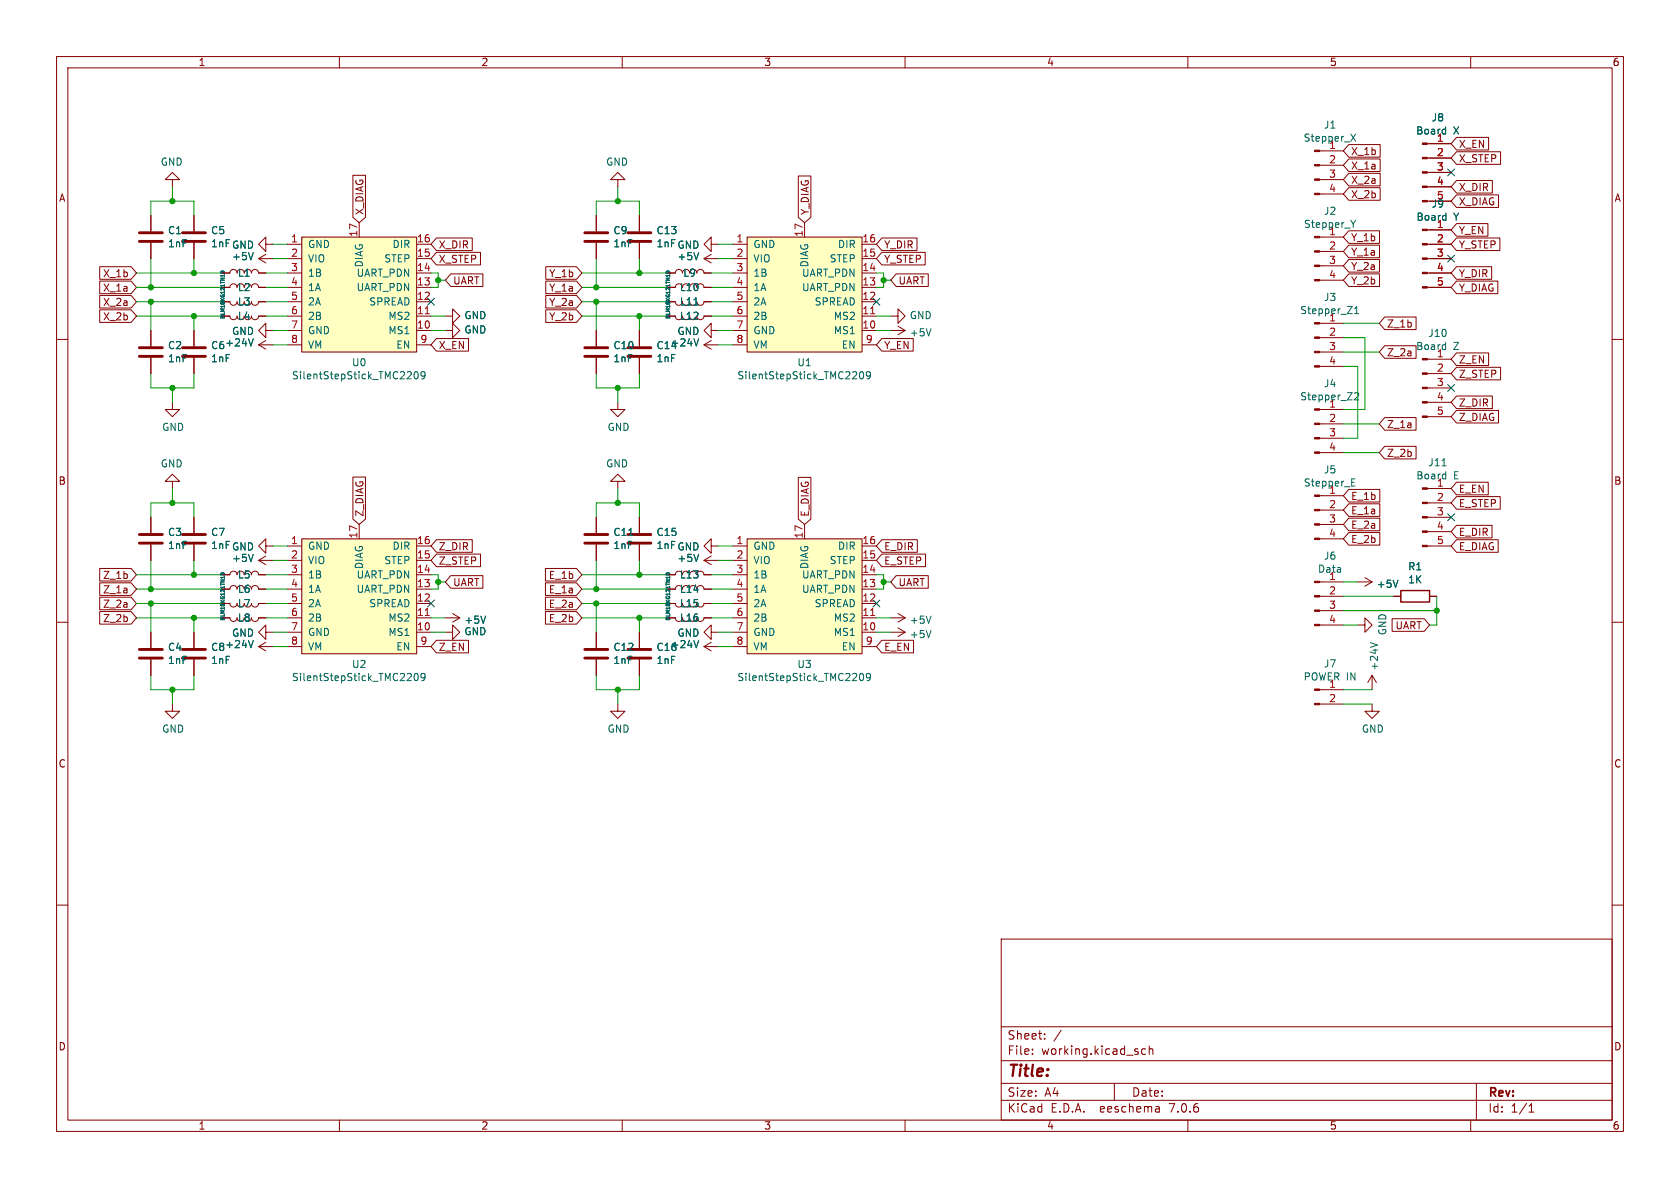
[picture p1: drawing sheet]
EESchema Schematic File Version 4
EELAYER 30 0
EELAYER END
$Descr A4 11693 8268
encoding utf-8
Sheet 1 1
Title ""
Date ""
Rev ""
Comp ""
Comment1 ""
Comment2 ""
Comment3 ""
Comment4 ""
$EndDescr
$Comp
L GhettoTMC:SilentStepStick_TMC2209 U0
U 1 1
P 2500 2050
F 0 "U0" H 2500 1577 50  0000 C CNN
F 1 "SilentStepStick_TMC2209" H 2500 1486 50  0000 C CNN
F 2 "GhettoTMC:SilentStepStick_TMC2209_Breakout" H 2000 1750 50  0001 C CNN
F 3 "" H 2000 1750 50  0001 C CNN
	1    2500 2050
	1    0    0    -1  
$EndComp
$Comp
L power:GND #PWR0101
U 1 1
P 1900 2300
F 0 "#PWR0101" H 1900 2050 50  0001 C CNN
F 1 "GND" V 1905 2172 50  0000 R CNN
F 2 "" H 1900 2300 50  0001 C CNN
F 3 "" H 1900 2300 50  0001 C CNN
	1    1900 2300
	0    1    1    0   
$EndComp
$Comp
L power:+24V #PWR0102
U 1 1
P 1900 2400
F 0 "#PWR0102" H 1900 2250 50  0001 C CNN
F 1 "+24V" V 1915 2528 50  0000 L CNN
F 2 "" H 1900 2400 50  0001 C CNN
F 3 "" H 1900 2400 50  0001 C CNN
	1    1900 2400
	0    -1   -1   0   
$EndComp
Wire Wire Line
	2000 2300 1900 2300
Wire Wire Line
	1900 2400 2000 2400
Wire Wire Line
	2000 2200 1850 2200
Wire Wire Line
	2000 1900 1850 1900
$Comp
L Device:C C6
U 1 1
P 1350 2450
F 0 "C6" H 1465 2496 50  0000 L CNN
F 1 "1nF" H 1465 2405 50  0000 L CNN
F 2 "Capacitor_THT:C_Disc_D6.0mm_W2.5mm_P5.00mm" H 1388 2300 50  0001 C CNN
F 3 "~" H 1350 2450 50  0001 C CNN
	1    1350 2450
	1    0    0    -1  
$EndComp
$Comp
L Device:C C2
U 1 1
P 1050 2450
F 0 "C2" H 1165 2496 50  0000 L CNN
F 1 "1nF" H 1165 2405 50  0000 L CNN
F 2 "Capacitor_THT:C_Disc_D6.0mm_W2.5mm_P5.00mm" H 1088 2300 50  0001 C CNN
F 3 "~" H 1050 2450 50  0001 C CNN
	1    1050 2450
	1    0    0    -1  
$EndComp
$Comp
L Device:C C5
U 1 1
P 1350 1650
F 0 "C5" H 1465 1696 50  0000 L CNN
F 1 "1nF" H 1465 1605 50  0000 L CNN
F 2 "Capacitor_THT:C_Disc_D6.0mm_W2.5mm_P5.00mm" H 1388 1500 50  0001 C CNN
F 3 "~" H 1350 1650 50  0001 C CNN
	1    1350 1650
	1    0    0    -1  
$EndComp
$Comp
L Device:C C1
U 1 1
P 1050 1650
F 0 "C1" H 1165 1696 50  0000 L CNN
F 1 "1nF" H 1165 1605 50  0000 L CNN
F 2 "Capacitor_THT:C_Disc_D6.0mm_W2.5mm_P5.00mm" H 1088 1500 50  0001 C CNN
F 3 "~" H 1050 1650 50  0001 C CNN
	1    1050 1650
	1    0    0    -1  
$EndComp
Wire Wire Line
	1350 2200 1350 2300
Connection ~ 1350 2200
Wire Wire Line
	1050 2100 1050 2300
Wire Wire Line
	1050 2100 1550 2100
Wire Wire Line
	1050 2000 1050 1800
Wire Wire Line
	1050 2000 1550 2000
Wire Wire Line
	1350 1900 1350 1800
Connection ~ 1350 1900
$Comp
L power:GND #PWR0103
U 1 1
P 1200 2800
F 0 "#PWR0103" H 1200 2550 50  0001 C CNN
F 1 "GND" H 1205 2627 50  0000 C CNN
F 2 "" H 1200 2800 50  0001 C CNN
F 3 "" H 1200 2800 50  0001 C CNN
	1    1200 2800
	1    0    0    -1  
$EndComp
Wire Wire Line
	1050 2600 1050 2700
Wire Wire Line
	1050 2700 1200 2700
Wire Wire Line
	1200 2700 1200 2800
Wire Wire Line
	1350 2600 1350 2700
Wire Wire Line
	1350 2700 1200 2700
Connection ~ 1200 2700
$Comp
L power:GND #PWR0104
U 1 1
P 1200 1300
F 0 "#PWR0104" H 1200 1050 50  0001 C CNN
F 1 "GND" H 1205 1127 50  0000 C CNN
F 2 "" H 1200 1300 50  0001 C CNN
F 3 "" H 1200 1300 50  0001 C CNN
	1    1200 1300
	-1   0    0    1   
$EndComp
Wire Wire Line
	1200 1300 1200 1400
Wire Wire Line
	1200 1400 1050 1400
Wire Wire Line
	1050 1400 1050 1500
Wire Wire Line
	1200 1400 1350 1400
Wire Wire Line
	1350 1400 1350 1500
Connection ~ 1200 1400
Wire Wire Line
	950  2200 1350 2200
Wire Wire Line
	950  1900 1350 1900
Wire Wire Line
	1050 2100 950  2100
Connection ~ 1050 2100
Wire Wire Line
	1050 2000 950  2000
Connection ~ 1050 2000
Text GLabel 950  2200 0    50   Input ~ 0
X_2b
Text GLabel 950  2100 0    50   Input ~ 0
X_2a
Text GLabel 950  2000 0    50   Input ~ 0
X_1a
Text GLabel 950  1900 0    50   Input ~ 0
X_1b
$Comp
L power:+5V #PWR0105
U 1 1
P 1900 1800
F 0 "#PWR0105" H 1900 1650 50  0001 C CNN
F 1 "+5V" V 1915 1928 50  0000 L CNN
F 2 "" H 1900 1800 50  0001 C CNN
F 3 "" H 1900 1800 50  0001 C CNN
	1    1900 1800
	0    -1   -1   0   
$EndComp
$Comp
L power:GND #PWR0106
U 1 1
P 1900 1700
F 0 "#PWR0106" H 1900 1450 50  0001 C CNN
F 1 "GND" V 1905 1572 50  0000 R CNN
F 2 "" H 1900 1700 50  0001 C CNN
F 3 "" H 1900 1700 50  0001 C CNN
	1    1900 1700
	0    1    1    0   
$EndComp
Wire Wire Line
	1900 1700 2000 1700
Wire Wire Line
	2000 1800 1900 1800
Text GLabel 2500 1550 1    50   Input ~ 0
X_DIAG
Text GLabel 3000 1700 2    50   Input ~ 0
X_DIR
Text GLabel 3000 1800 2    50   Input ~ 0
X_STEP
Text GLabel 3100 1950 2    50   Input ~ 0
UART
Wire Wire Line
	3000 2000 3050 2000
Wire Wire Line
	3050 2000 3050 1950
Wire Wire Line
	3050 1950 3100 1950
Wire Wire Line
	3050 1950 3050 1900
Wire Wire Line
	3050 1900 3000 1900
Connection ~ 3050 1950
NoConn ~ 3000 2100
Text GLabel 3000 2400 2    50   Input ~ 0
X_EN
$Comp
L Device:L L4
U 1 1
P 1700 2200
F 0 "L4" V 1700 2200 50  0000 C CNN
F 1 "BLM18KG121TN1D" H 1550 2050 25  0000 C CNB
F 2 "Inductor_SMD:L_0603_1608Metric_Pad1.05x0.95mm_HandSolder" H 1700 2200 50  0001 C CNN
F 3 "~" H 1700 2200 50  0001 C CNN
	1    1700 2200
	0    1    1    0   
$EndComp
Wire Wire Line
	1550 2200 1350 2200
Wire Wire Line
	1850 2100 2000 2100
$Comp
L Device:L L2
U 1 1
P 1700 2000
F 0 "L2" V 1700 2000 50  0000 C CNN
F 1 "BLM18KG121TN1D" V 1799 2000 50  0001 C CNN
F 2 "Inductor_SMD:L_0603_1608Metric_Pad1.05x0.95mm_HandSolder" H 1700 2000 50  0001 C CNN
F 3 "~" H 1700 2000 50  0001 C CNN
	1    1700 2000
	0    -1   -1   0   
$EndComp
Wire Wire Line
	1850 2000 2000 2000
$Comp
L Device:L L1
U 1 1
P 1700 1900
F 0 "L1" V 1700 1900 50  0000 C CNN
F 1 "BLM18KG121TN1D" V 1799 1900 50  0001 C CNN
F 2 "Inductor_SMD:L_0603_1608Metric_Pad1.05x0.95mm_HandSolder" H 1700 1900 50  0001 C CNN
F 3 "~" H 1700 1900 50  0001 C CNN
	1    1700 1900
	0    -1   -1   0   
$EndComp
Wire Wire Line
	1550 1900 1350 1900
$Comp
L Device:L L3
U 1 1
P 1700 2100
F 0 "L3" V 1700 2100 50  0000 C CNN
F 1 "BLM18KG121TN1D" V 1610 2100 50  0001 C CNN
F 2 "Inductor_SMD:L_0603_1608Metric_Pad1.05x0.95mm_HandSolder" H 1700 2100 50  0001 C CNN
F 3 "~" H 1700 2100 50  0001 C CNN
	1    1700 2100
	0    1    1    0   
$EndComp
$Comp
L power:GND #PWR0107
U 1 1
P 3100 2200
F 0 "#PWR0107" H 3100 1950 50  0001 C CNN
F 1 "GND" V 3105 2072 50  0000 R CNN
F 2 "" H 3100 2200 50  0001 C CNN
F 3 "" H 3100 2200 50  0001 C CNN
	1    3100 2200
	0    -1   -1   0   
$EndComp
$Comp
L power:GND #PWR0108
U 1 1
P 3100 2300
F 0 "#PWR0108" H 3100 2050 50  0001 C CNN
F 1 "GND" V 3105 2172 50  0000 R CNN
F 2 "" H 3100 2300 50  0001 C CNN
F 3 "" H 3100 2300 50  0001 C CNN
	1    3100 2300
	0    -1   -1   0   
$EndComp
Wire Wire Line
	3100 2300 3000 2300
Wire Wire Line
	3000 2200 3100 2200
$Comp
L GhettoTMC:SilentStepStick_TMC2209 U1
U 1 1
P 5600 2050
F 0 "U1" H 5600 1577 50  0000 C CNN
F 1 "SilentStepStick_TMC2209" H 5600 1486 50  0000 C CNN
F 2 "GhettoTMC:SilentStepStick_TMC2209_Breakout" H 5100 1750 50  0001 C CNN
F 3 "" H 5100 1750 50  0001 C CNN
	1    5600 2050
	1    0    0    -1  
$EndComp
$Comp
L power:GND #PWR0109
U 1 1
P 5000 2300
F 0 "#PWR0109" H 5000 2050 50  0001 C CNN
F 1 "GND" V 5005 2172 50  0000 R CNN
F 2 "" H 5000 2300 50  0001 C CNN
F 3 "" H 5000 2300 50  0001 C CNN
	1    5000 2300
	0    1    1    0   
$EndComp
$Comp
L power:+24V #PWR0110
U 1 1
P 5000 2400
F 0 "#PWR0110" H 5000 2250 50  0001 C CNN
F 1 "+24V" V 5015 2528 50  0000 L CNN
F 2 "" H 5000 2400 50  0001 C CNN
F 3 "" H 5000 2400 50  0001 C CNN
	1    5000 2400
	0    -1   -1   0   
$EndComp
Wire Wire Line
	5100 2300 5000 2300
Wire Wire Line
	5000 2400 5100 2400
Wire Wire Line
	5100 2200 4950 2200
Wire Wire Line
	5100 1900 4950 1900
$Comp
L Device:C C14
U 1 1
P 4450 2450
F 0 "C14" H 4565 2496 50  0000 L CNN
F 1 "1nF" H 4565 2405 50  0000 L CNN
F 2 "Capacitor_THT:C_Disc_D6.0mm_W2.5mm_P5.00mm" H 4488 2300 50  0001 C CNN
F 3 "~" H 4450 2450 50  0001 C CNN
	1    4450 2450
	1    0    0    -1  
$EndComp
$Comp
L Device:C C10
U 1 1
P 4150 2450
F 0 "C10" H 4265 2496 50  0000 L CNN
F 1 "1nF" H 4265 2405 50  0000 L CNN
F 2 "Capacitor_THT:C_Disc_D6.0mm_W2.5mm_P5.00mm" H 4188 2300 50  0001 C CNN
F 3 "~" H 4150 2450 50  0001 C CNN
	1    4150 2450
	1    0    0    -1  
$EndComp
$Comp
L Device:C C13
U 1 1
P 4450 1650
F 0 "C13" H 4565 1696 50  0000 L CNN
F 1 "1nF" H 4565 1605 50  0000 L CNN
F 2 "Capacitor_THT:C_Disc_D6.0mm_W2.5mm_P5.00mm" H 4488 1500 50  0001 C CNN
F 3 "~" H 4450 1650 50  0001 C CNN
	1    4450 1650
	1    0    0    -1  
$EndComp
$Comp
L Device:C C9
U 1 1
P 4150 1650
F 0 "C9" H 4265 1696 50  0000 L CNN
F 1 "1nF" H 4265 1605 50  0000 L CNN
F 2 "Capacitor_THT:C_Disc_D6.0mm_W2.5mm_P5.00mm" H 4188 1500 50  0001 C CNN
F 3 "~" H 4150 1650 50  0001 C CNN
	1    4150 1650
	1    0    0    -1  
$EndComp
Wire Wire Line
	4450 2200 4450 2300
Connection ~ 4450 2200
Wire Wire Line
	4150 2100 4150 2300
Wire Wire Line
	4150 2100 4650 2100
Wire Wire Line
	4150 2000 4150 1800
Wire Wire Line
	4150 2000 4650 2000
Wire Wire Line
	4450 1900 4450 1800
Connection ~ 4450 1900
$Comp
L power:GND #PWR0111
U 1 1
P 4300 2800
F 0 "#PWR0111" H 4300 2550 50  0001 C CNN
F 1 "GND" H 4305 2627 50  0000 C CNN
F 2 "" H 4300 2800 50  0001 C CNN
F 3 "" H 4300 2800 50  0001 C CNN
	1    4300 2800
	1    0    0    -1  
$EndComp
Wire Wire Line
	4150 2600 4150 2700
Wire Wire Line
	4150 2700 4300 2700
Wire Wire Line
	4300 2700 4300 2800
Wire Wire Line
	4450 2600 4450 2700
Wire Wire Line
	4450 2700 4300 2700
Connection ~ 4300 2700
$Comp
L power:GND #PWR0112
U 1 1
P 4300 1300
F 0 "#PWR0112" H 4300 1050 50  0001 C CNN
F 1 "GND" H 4305 1127 50  0000 C CNN
F 2 "" H 4300 1300 50  0001 C CNN
F 3 "" H 4300 1300 50  0001 C CNN
	1    4300 1300
	-1   0    0    1   
$EndComp
Wire Wire Line
	4300 1300 4300 1400
Wire Wire Line
	4300 1400 4150 1400
Wire Wire Line
	4150 1400 4150 1500
Wire Wire Line
	4300 1400 4450 1400
Wire Wire Line
	4450 1400 4450 1500
Connection ~ 4300 1400
Wire Wire Line
	4050 2200 4450 2200
Wire Wire Line
	4050 1900 4450 1900
Wire Wire Line
	4150 2100 4050 2100
Connection ~ 4150 2100
Wire Wire Line
	4150 2000 4050 2000
Connection ~ 4150 2000
Text GLabel 4050 2200 0    50   Input ~ 0
Y_2b
Text GLabel 4050 2100 0    50   Input ~ 0
Y_2a
Text GLabel 4050 2000 0    50   Input ~ 0
Y_1a
Text GLabel 4050 1900 0    50   Input ~ 0
Y_1b
$Comp
L power:+5V #PWR0113
U 1 1
P 5000 1800
F 0 "#PWR0113" H 5000 1650 50  0001 C CNN
F 1 "+5V" V 5015 1928 50  0000 L CNN
F 2 "" H 5000 1800 50  0001 C CNN
F 3 "" H 5000 1800 50  0001 C CNN
	1    5000 1800
	0    -1   -1   0   
$EndComp
$Comp
L power:GND #PWR0114
U 1 1
P 5000 1700
F 0 "#PWR0114" H 5000 1450 50  0001 C CNN
F 1 "GND" V 5005 1572 50  0000 R CNN
F 2 "" H 5000 1700 50  0001 C CNN
F 3 "" H 5000 1700 50  0001 C CNN
	1    5000 1700
	0    1    1    0   
$EndComp
Wire Wire Line
	5000 1700 5100 1700
Wire Wire Line
	5100 1800 5000 1800
Text GLabel 5600 1550 1    50   Input ~ 0
Y_DIAG
Text GLabel 6100 1700 2    50   Input ~ 0
Y_DIR
Text GLabel 6100 1800 2    50   Input ~ 0
Y_STEP
Text GLabel 6200 1950 2    50   Input ~ 0
UART
Wire Wire Line
	6100 2000 6150 2000
Wire Wire Line
	6150 2000 6150 1950
Wire Wire Line
	6150 1950 6200 1950
Wire Wire Line
	6150 1950 6150 1900
Wire Wire Line
	6150 1900 6100 1900
Connection ~ 6150 1950
NoConn ~ 6100 2100
Text GLabel 6100 2400 2    50   Input ~ 0
Y_EN
$Comp
L Device:L L12
U 1 1
P 4800 2200
F 0 "L12" V 4800 2200 50  0000 C CNN
F 1 "BLM18KG121TN1D" H 4650 2050 25  0000 C CNB
F 2 "Inductor_SMD:L_0603_1608Metric_Pad1.05x0.95mm_HandSolder" H 4800 2200 50  0001 C CNN
F 3 "~" H 4800 2200 50  0001 C CNN
	1    4800 2200
	0    1    1    0   
$EndComp
Wire Wire Line
	4650 2200 4450 2200
Wire Wire Line
	4950 2100 5100 2100
$Comp
L Device:L L10
U 1 1
P 4800 2000
F 0 "L10" V 4800 2000 50  0000 C CNN
F 1 "BLM18KG121TN1D" V 4899 2000 50  0001 C CNN
F 2 "Inductor_SMD:L_0603_1608Metric_Pad1.05x0.95mm_HandSolder" H 4800 2000 50  0001 C CNN
F 3 "~" H 4800 2000 50  0001 C CNN
	1    4800 2000
	0    -1   -1   0   
$EndComp
Wire Wire Line
	4950 2000 5100 2000
$Comp
L Device:L L9
U 1 1
P 4800 1900
F 0 "L9" V 4800 1900 50  0000 C CNN
F 1 "BLM18KG121TN1D" V 4899 1900 50  0001 C CNN
F 2 "Inductor_SMD:L_0603_1608Metric_Pad1.05x0.95mm_HandSolder" H 4800 1900 50  0001 C CNN
F 3 "~" H 4800 1900 50  0001 C CNN
	1    4800 1900
	0    -1   -1   0   
$EndComp
Wire Wire Line
	4650 1900 4450 1900
$Comp
L Device:L L11
U 1 1
P 4800 2100
F 0 "L11" V 4800 2100 50  0000 C CNN
F 1 "BLM18KG121TN1D" V 4710 2100 50  0001 C CNN
F 2 "Inductor_SMD:L_0603_1608Metric_Pad1.05x0.95mm_HandSolder" H 4800 2100 50  0001 C CNN
F 3 "~" H 4800 2100 50  0001 C CNN
	1    4800 2100
	0    1    1    0   
$EndComp
$Comp
L power:GND #PWR0115
U 1 1
P 6200 2200
F 0 "#PWR0115" H 6200 1950 50  0001 C CNN
F 1 "GND" V 6205 2072 50  0000 R CNN
F 2 "" H 6200 2200 50  0001 C CNN
F 3 "" H 6200 2200 50  0001 C CNN
	1    6200 2200
	0    -1   -1   0   
$EndComp
Wire Wire Line
	6200 2300 6100 2300
Wire Wire Line
	6100 2200 6200 2200
$Comp
L power:GND #PWR0116
U 1 1
P 1900 4400
F 0 "#PWR0116" H 1900 4150 50  0001 C CNN
F 1 "GND" V 1905 4272 50  0000 R CNN
F 2 "" H 1900 4400 50  0001 C CNN
F 3 "" H 1900 4400 50  0001 C CNN
	1    1900 4400
	0    1    1    0   
$EndComp
$Comp
L power:+24V #PWR0117
U 1 1
P 1900 4500
F 0 "#PWR0117" H 1900 4350 50  0001 C CNN
F 1 "+24V" V 1915 4628 50  0000 L CNN
F 2 "" H 1900 4500 50  0001 C CNN
F 3 "" H 1900 4500 50  0001 C CNN
	1    1900 4500
	0    -1   -1   0   
$EndComp
Wire Wire Line
	2000 4400 1900 4400
Wire Wire Line
	1900 4500 2000 4500
Wire Wire Line
	2000 4300 1850 4300
Wire Wire Line
	2000 4000 1850 4000
$Comp
L Device:C C8
U 1 1
P 1350 4550
F 0 "C8" H 1465 4596 50  0000 L CNN
F 1 "1nF" H 1465 4505 50  0000 L CNN
F 2 "Capacitor_THT:C_Disc_D6.0mm_W2.5mm_P5.00mm" H 1388 4400 50  0001 C CNN
F 3 "~" H 1350 4550 50  0001 C CNN
	1    1350 4550
	1    0    0    -1  
$EndComp
$Comp
L Device:C C4
U 1 1
P 1050 4550
F 0 "C4" H 1165 4596 50  0000 L CNN
F 1 "1nF" H 1165 4505 50  0000 L CNN
F 2 "Capacitor_THT:C_Disc_D6.0mm_W2.5mm_P5.00mm" H 1088 4400 50  0001 C CNN
F 3 "~" H 1050 4550 50  0001 C CNN
	1    1050 4550
	1    0    0    -1  
$EndComp
$Comp
L Device:C C7
U 1 1
P 1350 3750
F 0 "C7" H 1465 3796 50  0000 L CNN
F 1 "1nF" H 1465 3705 50  0000 L CNN
F 2 "Capacitor_THT:C_Disc_D6.0mm_W2.5mm_P5.00mm" H 1388 3600 50  0001 C CNN
F 3 "~" H 1350 3750 50  0001 C CNN
	1    1350 3750
	1    0    0    -1  
$EndComp
$Comp
L Device:C C3
U 1 1
P 1050 3750
F 0 "C3" H 1165 3796 50  0000 L CNN
F 1 "1nF" H 1165 3705 50  0000 L CNN
F 2 "Capacitor_THT:C_Disc_D6.0mm_W2.5mm_P5.00mm" H 1088 3600 50  0001 C CNN
F 3 "~" H 1050 3750 50  0001 C CNN
	1    1050 3750
	1    0    0    -1  
$EndComp
Wire Wire Line
	1350 4300 1350 4400
Connection ~ 1350 4300
Wire Wire Line
	1050 4200 1050 4400
Wire Wire Line
	1050 4200 1550 4200
Wire Wire Line
	1050 4100 1050 3900
Wire Wire Line
	1050 4100 1550 4100
Wire Wire Line
	1350 4000 1350 3900
Connection ~ 1350 4000
$Comp
L power:GND #PWR0118
U 1 1
P 1200 4900
F 0 "#PWR0118" H 1200 4650 50  0001 C CNN
F 1 "GND" H 1205 4727 50  0000 C CNN
F 2 "" H 1200 4900 50  0001 C CNN
F 3 "" H 1200 4900 50  0001 C CNN
	1    1200 4900
	1    0    0    -1  
$EndComp
Wire Wire Line
	1050 4700 1050 4800
Wire Wire Line
	1050 4800 1200 4800
Wire Wire Line
	1200 4800 1200 4900
Wire Wire Line
	1350 4700 1350 4800
Wire Wire Line
	1350 4800 1200 4800
Connection ~ 1200 4800
$Comp
L power:GND #PWR0119
U 1 1
P 1200 3400
F 0 "#PWR0119" H 1200 3150 50  0001 C CNN
F 1 "GND" H 1205 3227 50  0000 C CNN
F 2 "" H 1200 3400 50  0001 C CNN
F 3 "" H 1200 3400 50  0001 C CNN
	1    1200 3400
	-1   0    0    1   
$EndComp
Wire Wire Line
	1200 3400 1200 3500
Wire Wire Line
	1200 3500 1050 3500
Wire Wire Line
	1050 3500 1050 3600
Wire Wire Line
	1200 3500 1350 3500
Wire Wire Line
	1350 3500 1350 3600
Connection ~ 1200 3500
Wire Wire Line
	950  4300 1350 4300
Wire Wire Line
	950  4000 1350 4000
Wire Wire Line
	1050 4200 950  4200
Connection ~ 1050 4200
Wire Wire Line
	1050 4100 950  4100
Connection ~ 1050 4100
Text GLabel 950  4300 0    50   Input ~ 0
Z_2b
Text GLabel 950  4200 0    50   Input ~ 0
Z_2a
Text GLabel 950  4100 0    50   Input ~ 0
Z_1a
Text GLabel 950  4000 0    50   Input ~ 0
Z_1b
$Comp
L power:+5V #PWR0120
U 1 1
P 1900 3900
F 0 "#PWR0120" H 1900 3750 50  0001 C CNN
F 1 "+5V" V 1915 4028 50  0000 L CNN
F 2 "" H 1900 3900 50  0001 C CNN
F 3 "" H 1900 3900 50  0001 C CNN
	1    1900 3900
	0    -1   -1   0   
$EndComp
$Comp
L power:GND #PWR0121
U 1 1
P 1900 3800
F 0 "#PWR0121" H 1900 3550 50  0001 C CNN
F 1 "GND" V 1905 3672 50  0000 R CNN
F 2 "" H 1900 3800 50  0001 C CNN
F 3 "" H 1900 3800 50  0001 C CNN
	1    1900 3800
	0    1    1    0   
$EndComp
Wire Wire Line
	1900 3800 2000 3800
Wire Wire Line
	2000 3900 1900 3900
Text GLabel 2500 3650 1    50   Input ~ 0
Z_DIAG
Text GLabel 3000 3800 2    50   Input ~ 0
Z_DIR
Text GLabel 3000 3900 2    50   Input ~ 0
Z_STEP
Text GLabel 3100 4050 2    50   Input ~ 0
UART
Wire Wire Line
	3000 4100 3050 4100
Wire Wire Line
	3050 4100 3050 4050
Wire Wire Line
	3050 4050 3100 4050
Wire Wire Line
	3050 4050 3050 4000
Wire Wire Line
	3050 4000 3000 4000
Connection ~ 3050 4050
NoConn ~ 3000 4200
Text GLabel 3000 4500 2    50   Input ~ 0
Z_EN
$Comp
L Device:L L8
U 1 1
P 1700 4300
F 0 "L8" V 1700 4300 50  0000 C CNN
F 1 "BLM18KG121TN1D" H 1550 4150 25  0000 C CNB
F 2 "Inductor_SMD:L_0603_1608Metric_Pad1.05x0.95mm_HandSolder" H 1700 4300 50  0001 C CNN
F 3 "~" H 1700 4300 50  0001 C CNN
	1    1700 4300
	0    1    1    0   
$EndComp
Wire Wire Line
	1550 4300 1350 4300
Wire Wire Line
	1850 4200 2000 4200
$Comp
L Device:L L6
U 1 1
P 1700 4100
F 0 "L6" V 1700 4100 50  0000 C CNN
F 1 "BLM18KG121TN1D" V 1799 4100 50  0001 C CNN
F 2 "Inductor_SMD:L_0603_1608Metric_Pad1.05x0.95mm_HandSolder" H 1700 4100 50  0001 C CNN
F 3 "~" H 1700 4100 50  0001 C CNN
	1    1700 4100
	0    -1   -1   0   
$EndComp
Wire Wire Line
	1850 4100 2000 4100
$Comp
L Device:L L5
U 1 1
P 1700 4000
F 0 "L5" V 1700 4000 50  0000 C CNN
F 1 "BLM18KG121TN1D" V 1799 4000 50  0001 C CNN
F 2 "Inductor_SMD:L_0603_1608Metric_Pad1.05x0.95mm_HandSolder" H 1700 4000 50  0001 C CNN
F 3 "~" H 1700 4000 50  0001 C CNN
	1    1700 4000
	0    -1   -1   0   
$EndComp
Wire Wire Line
	1550 4000 1350 4000
$Comp
L Device:L L7
U 1 1
P 1700 4200
F 0 "L7" V 1700 4200 50  0000 C CNN
F 1 "BLM18KG121TN1D" V 1610 4200 50  0001 C CNN
F 2 "Inductor_SMD:L_0603_1608Metric_Pad1.05x0.95mm_HandSolder" H 1700 4200 50  0001 C CNN
F 3 "~" H 1700 4200 50  0001 C CNN
	1    1700 4200
	0    1    1    0   
$EndComp
$Comp
L power:GND #PWR0122
U 1 1
P 3100 4400
F 0 "#PWR0122" H 3100 4150 50  0001 C CNN
F 1 "GND" V 3105 4272 50  0000 R CNN
F 2 "" H 3100 4400 50  0001 C CNN
F 3 "" H 3100 4400 50  0001 C CNN
	1    3100 4400
	0    -1   -1   0   
$EndComp
Wire Wire Line
	3100 4400 3000 4400
Wire Wire Line
	3000 4300 3100 4300
$Comp
L GhettoTMC:SilentStepStick_TMC2209 U3
U 1 1
P 5600 4150
F 0 "U3" H 5600 3677 50  0000 C CNN
F 1 "SilentStepStick_TMC2209" H 5600 3586 50  0000 C CNN
F 2 "GhettoTMC:SilentStepStick_TMC2209_Breakout" H 5100 3850 50  0001 C CNN
F 3 "" H 5100 3850 50  0001 C CNN
	1    5600 4150
	1    0    0    -1  
$EndComp
$Comp
L power:GND #PWR0123
U 1 1
P 5000 4400
F 0 "#PWR0123" H 5000 4150 50  0001 C CNN
F 1 "GND" V 5005 4272 50  0000 R CNN
F 2 "" H 5000 4400 50  0001 C CNN
F 3 "" H 5000 4400 50  0001 C CNN
	1    5000 4400
	0    1    1    0   
$EndComp
$Comp
L power:+24V #PWR0124
U 1 1
P 5000 4500
F 0 "#PWR0124" H 5000 4350 50  0001 C CNN
F 1 "+24V" V 5015 4628 50  0000 L CNN
F 2 "" H 5000 4500 50  0001 C CNN
F 3 "" H 5000 4500 50  0001 C CNN
	1    5000 4500
	0    -1   -1   0   
$EndComp
Wire Wire Line
	5100 4400 5000 4400
Wire Wire Line
	5000 4500 5100 4500
Wire Wire Line
	5100 4300 4950 4300
Wire Wire Line
	5100 4000 4950 4000
$Comp
L Device:C C16
U 1 1
P 4450 4550
F 0 "C16" H 4565 4596 50  0000 L CNN
F 1 "1nF" H 4565 4505 50  0000 L CNN
F 2 "Capacitor_THT:C_Disc_D6.0mm_W2.5mm_P5.00mm" H 4488 4400 50  0001 C CNN
F 3 "~" H 4450 4550 50  0001 C CNN
	1    4450 4550
	1    0    0    -1  
$EndComp
$Comp
L Device:C C12
U 1 1
P 4150 4550
F 0 "C12" H 4265 4596 50  0000 L CNN
F 1 "1nF" H 4265 4505 50  0000 L CNN
F 2 "Capacitor_THT:C_Disc_D6.0mm_W2.5mm_P5.00mm" H 4188 4400 50  0001 C CNN
F 3 "~" H 4150 4550 50  0001 C CNN
	1    4150 4550
	1    0    0    -1  
$EndComp
$Comp
L Device:C C15
U 1 1
P 4450 3750
F 0 "C15" H 4565 3796 50  0000 L CNN
F 1 "1nF" H 4565 3705 50  0000 L CNN
F 2 "Capacitor_THT:C_Disc_D6.0mm_W2.5mm_P5.00mm" H 4488 3600 50  0001 C CNN
F 3 "~" H 4450 3750 50  0001 C CNN
	1    4450 3750
	1    0    0    -1  
$EndComp
$Comp
L Device:C C11
U 1 1
P 4150 3750
F 0 "C11" H 4265 3796 50  0000 L CNN
F 1 "1nF" H 4265 3705 50  0000 L CNN
F 2 "Capacitor_THT:C_Disc_D6.0mm_W2.5mm_P5.00mm" H 4188 3600 50  0001 C CNN
F 3 "~" H 4150 3750 50  0001 C CNN
	1    4150 3750
	1    0    0    -1  
$EndComp
Wire Wire Line
	4450 4300 4450 4400
Connection ~ 4450 4300
Wire Wire Line
	4150 4200 4150 4400
Wire Wire Line
	4150 4200 4650 4200
Wire Wire Line
	4150 4100 4150 3900
Wire Wire Line
	4150 4100 4650 4100
Wire Wire Line
	4450 4000 4450 3900
Connection ~ 4450 4000
$Comp
L power:GND #PWR0125
U 1 1
P 4300 4900
F 0 "#PWR0125" H 4300 4650 50  0001 C CNN
F 1 "GND" H 4305 4727 50  0000 C CNN
F 2 "" H 4300 4900 50  0001 C CNN
F 3 "" H 4300 4900 50  0001 C CNN
	1    4300 4900
	1    0    0    -1  
$EndComp
Wire Wire Line
	4150 4700 4150 4800
Wire Wire Line
	4150 4800 4300 4800
Wire Wire Line
	4300 4800 4300 4900
Wire Wire Line
	4450 4700 4450 4800
Wire Wire Line
	4450 4800 4300 4800
Connection ~ 4300 4800
$Comp
L power:GND #PWR0126
U 1 1
P 4300 3400
F 0 "#PWR0126" H 4300 3150 50  0001 C CNN
F 1 "GND" H 4305 3227 50  0000 C CNN
F 2 "" H 4300 3400 50  0001 C CNN
F 3 "" H 4300 3400 50  0001 C CNN
	1    4300 3400
	-1   0    0    1   
$EndComp
Wire Wire Line
	4300 3400 4300 3500
Wire Wire Line
	4300 3500 4150 3500
Wire Wire Line
	4150 3500 4150 3600
Wire Wire Line
	4300 3500 4450 3500
Wire Wire Line
	4450 3500 4450 3600
Connection ~ 4300 3500
Wire Wire Line
	4050 4300 4450 4300
Wire Wire Line
	4050 4000 4450 4000
Wire Wire Line
	4150 4200 4050 4200
Connection ~ 4150 4200
Wire Wire Line
	4150 4100 4050 4100
Connection ~ 4150 4100
Text GLabel 4050 4300 0    50   Input ~ 0
E_2b
Text GLabel 4050 4200 0    50   Input ~ 0
E_2a
Text GLabel 4050 4100 0    50   Input ~ 0
E_1a
Text GLabel 4050 4000 0    50   Input ~ 0
E_1b
$Comp
L power:+5V #PWR0127
U 1 1
P 5000 3900
F 0 "#PWR0127" H 5000 3750 50  0001 C CNN
F 1 "+5V" V 5015 4028 50  0000 L CNN
F 2 "" H 5000 3900 50  0001 C CNN
F 3 "" H 5000 3900 50  0001 C CNN
	1    5000 3900
	0    -1   -1   0   
$EndComp
$Comp
L power:GND #PWR0128
U 1 1
P 5000 3800
F 0 "#PWR0128" H 5000 3550 50  0001 C CNN
F 1 "GND" V 5005 3672 50  0000 R CNN
F 2 "" H 5000 3800 50  0001 C CNN
F 3 "" H 5000 3800 50  0001 C CNN
	1    5000 3800
	0    1    1    0   
$EndComp
Wire Wire Line
	5000 3800 5100 3800
Wire Wire Line
	5100 3900 5000 3900
Text GLabel 5600 3650 1    50   Input ~ 0
E_DIAG
Text GLabel 6100 3800 2    50   Input ~ 0
E_DIR
Text GLabel 6100 3900 2    50   Input ~ 0
E_STEP
Text GLabel 6200 4050 2    50   Input ~ 0
UART
Wire Wire Line
	6100 4100 6150 4100
Wire Wire Line
	6150 4100 6150 4050
Wire Wire Line
	6150 4050 6200 4050
Wire Wire Line
	6150 4050 6150 4000
Wire Wire Line
	6150 4000 6100 4000
Connection ~ 6150 4050
NoConn ~ 6100 4200
Text GLabel 6100 4500 2    50   Input ~ 0
E_EN
$Comp
L Device:L L16
U 1 1
P 4800 4300
F 0 "L16" V 4800 4300 50  0000 C CNN
F 1 "BLM18KG121TN1D" H 4650 4150 25  0000 C CNB
F 2 "Inductor_SMD:L_0603_1608Metric_Pad1.05x0.95mm_HandSolder" H 4800 4300 50  0001 C CNN
F 3 "~" H 4800 4300 50  0001 C CNN
	1    4800 4300
	0    1    1    0   
$EndComp
Wire Wire Line
	4650 4300 4450 4300
Wire Wire Line
	4950 4200 5100 4200
$Comp
L Device:L L14
U 1 1
P 4800 4100
F 0 "L14" V 4800 4100 50  0000 C CNN
F 1 "BLM18KG121TN1D" V 4899 4100 50  0001 C CNN
F 2 "Inductor_SMD:L_0603_1608Metric_Pad1.05x0.95mm_HandSolder" H 4800 4100 50  0001 C CNN
F 3 "~" H 4800 4100 50  0001 C CNN
	1    4800 4100
	0    -1   -1   0   
$EndComp
Wire Wire Line
	4950 4100 5100 4100
$Comp
L Device:L L13
U 1 1
P 4800 4000
F 0 "L13" V 4800 4000 50  0000 C CNN
F 1 "BLM18KG121TN1D" V 4899 4000 50  0001 C CNN
F 2 "Inductor_SMD:L_0603_1608Metric_Pad1.05x0.95mm_HandSolder" H 4800 4000 50  0001 C CNN
F 3 "~" H 4800 4000 50  0001 C CNN
	1    4800 4000
	0    -1   -1   0   
$EndComp
Wire Wire Line
	4650 4000 4450 4000
$Comp
L Device:L L15
U 1 1
P 4800 4200
F 0 "L15" V 4800 4200 50  0000 C CNN
F 1 "BLM18KG121TN1D" V 4710 4200 50  0001 C CNN
F 2 "Inductor_SMD:L_0603_1608Metric_Pad1.05x0.95mm_HandSolder" H 4800 4200 50  0001 C CNN
F 3 "~" H 4800 4200 50  0001 C CNN
	1    4800 4200
	0    1    1    0   
$EndComp
Wire Wire Line
	6200 4400 6100 4400
Wire Wire Line
	6100 4300 6200 4300
$Comp
L GhettoTMC:SilentStepStick_TMC2209 U2
U 1 1
P 2500 4150
F 0 "U2" H 2500 3677 50  0000 C CNN
F 1 "SilentStepStick_TMC2209" H 2500 3586 50  0000 C CNN
F 2 "GhettoTMC:SilentStepStick_TMC2209_Breakout" H 2000 3850 50  0001 C CNN
F 3 "" H 2000 3850 50  0001 C CNN
	1    2500 4150
	1    0    0    -1  
$EndComp
$Comp
L power:+5V #PWR0129
U 1 1
P 6200 2300
F 0 "#PWR0129" H 6200 2150 50  0001 C CNN
F 1 "+5V" V 6215 2428 50  0000 L CNN
F 2 "" H 6200 2300 50  0001 C CNN
F 3 "" H 6200 2300 50  0001 C CNN
	1    6200 2300
	0    1    1    0   
$EndComp
$Comp
L power:+5V #PWR0130
U 1 1
P 6200 4300
F 0 "#PWR0130" H 6200 4150 50  0001 C CNN
F 1 "+5V" V 6215 4428 50  0000 L CNN
F 2 "" H 6200 4300 50  0001 C CNN
F 3 "" H 6200 4300 50  0001 C CNN
	1    6200 4300
	0    1    1    0   
$EndComp
$Comp
L power:+5V #PWR0131
U 1 1
P 6200 4400
F 0 "#PWR0131" H 6200 4250 50  0001 C CNN
F 1 "+5V" V 6215 4528 50  0000 L CNN
F 2 "" H 6200 4400 50  0001 C CNN
F 3 "" H 6200 4400 50  0001 C CNN
	1    6200 4400
	0    1    1    0   
$EndComp
$Comp
L power:+5V #PWR0132
U 1 1
P 3100 4300
F 0 "#PWR0132" H 3100 4150 50  0001 C CNN
F 1 "+5V" V 3115 4428 50  0000 L CNN
F 2 "" H 3100 4300 50  0001 C CNN
F 3 "" H 3100 4300 50  0001 C CNN
	1    3100 4300
	0    1    1    0   
$EndComp
$Comp
L Connector:Conn_01x04_Male J1
U 1 1
P 9150 1150
F 0 "J1" H 9258 1431 50  0000 C CNN
F 1 "Stepper_X" H 9258 1340 50  0000 C CNN
F 2 "GhettoTMC:MOLEX_70553-0038" H 9150 1150 50  0001 C CNN
F 3 "~" H 9150 1150 50  0001 C CNN
	1    9150 1150
	1    0    0    -1  
$EndComp
$Comp
L Connector:Conn_01x04_Male J2
U 1 1
P 9150 1750
F 0 "J2" H 9258 2031 50  0000 C CNN
F 1 "Stepper_Y" H 9258 1940 50  0000 C CNN
F 2 "GhettoTMC:MOLEX_70553-0038" H 9150 1750 50  0001 C CNN
F 3 "~" H 9150 1750 50  0001 C CNN
	1    9150 1750
	1    0    0    -1  
$EndComp
$Comp
L Connector:Conn_01x04_Male J3
U 1 1
P 9150 2350
F 0 "J3" H 9258 2631 50  0000 C CNN
F 1 "Stepper_Z1" H 9258 2540 50  0000 C CNN
F 2 "GhettoTMC:MOLEX_70553-0038" H 9150 2350 50  0001 C CNN
F 3 "~" H 9150 2350 50  0001 C CNN
	1    9150 2350
	1    0    0    -1  
$EndComp
$Comp
L Connector:Conn_01x04_Male J4
U 1 1
P 9150 2950
F 0 "J4" H 9258 3231 50  0000 C CNN
F 1 "Stepper_Z2" H 9258 3140 50  0000 C CNN
F 2 "GhettoTMC:MOLEX_70553-0038" H 9150 2950 50  0001 C CNN
F 3 "~" H 9150 2950 50  0001 C CNN
	1    9150 2950
	1    0    0    -1  
$EndComp
$Comp
L Connector:Conn_01x04_Male J5
U 1 1
P 9150 3550
F 0 "J5" H 9258 3831 50  0000 C CNN
F 1 "Stepper_E" H 9258 3740 50  0000 C CNN
F 2 "GhettoTMC:MOLEX_70553-0038" H 9150 3550 50  0001 C CNN
F 3 "~" H 9150 3550 50  0001 C CNN
	1    9150 3550
	1    0    0    -1  
$EndComp
Wire Wire Line
	9350 2350 9500 2350
Wire Wire Line
	9500 2350 9500 2850
Wire Wire Line
	9500 2850 9350 2850
Wire Wire Line
	9350 2550 9450 2550
Wire Wire Line
	9450 2550 9450 3050
Wire Wire Line
	9450 3050 9350 3050
Wire Wire Line
	9350 3150 9600 3150
Wire Wire Line
	9350 2950 9600 2950
Wire Wire Line
	9350 2450 9600 2450
Wire Wire Line
	9350 2250 9600 2250
Text GLabel 9350 1050 2    50   Input ~ 0
X_1b
Text GLabel 9350 1750 2    50   Input ~ 0
Y_1a
Text GLabel 9350 1850 2    50   Input ~ 0
Y_2a
Text GLabel 9350 1950 2    50   Input ~ 0
Y_2b
Text GLabel 9350 1650 2    50   Input ~ 0
Y_1b
Text GLabel 9350 1150 2    50   Input ~ 0
X_1a
Text GLabel 9350 1250 2    50   Input ~ 0
X_2a
Text GLabel 9350 1350 2    50   Input ~ 0
X_2b
Text GLabel 9350 3550 2    50   Input ~ 0
E_1a
Text GLabel 9350 3650 2    50   Input ~ 0
E_2a
Text GLabel 9350 3750 2    50   Input ~ 0
E_2b
Text GLabel 9350 3450 2    50   Input ~ 0
E_1b
Text GLabel 9600 2950 2    50   Input ~ 0
Z_1a
Text GLabel 9600 2450 2    50   Input ~ 0
Z_2a
Text GLabel 9600 3150 2    50   Input ~ 0
Z_2b
Text GLabel 9600 2250 2    50   Input ~ 0
Z_1b
$Comp
L Connector:Conn_01x04_Male J6
U 1 1
P 9150 4150
F 0 "J6" H 9258 4431 50  0000 C CNN
F 1 "Data" H 9258 4340 50  0000 C CNN
F 2 "GhettoTMC:MOLEX_70553-0038" H 9150 4150 50  0001 C CNN
F 3 "~" H 9150 4150 50  0001 C CNN
	1    9150 4150
	1    0    0    -1  
$EndComp
$Comp
L power:+5V #PWR0133
U 1 1
P 9450 4050
F 0 "#PWR0133" H 9450 3900 50  0001 C CNN
F 1 "+5V" V 9465 4178 50  0000 L CNN
F 2 "" H 9450 4050 50  0001 C CNN
F 3 "" H 9450 4050 50  0001 C CNN
	1    9450 4050
	0    1    1    0   
$EndComp
Wire Wire Line
	9350 4050 9450 4050
Wire Wire Line
	9450 4350 9350 4350
$Comp
L Device:R R1
U 1 1
P 9850 4150
F 0 "R1" V 10057 4150 50  0000 C CNN
F 1 "1K" V 9966 4150 50  0000 C CNN
F 2 "Resistor_THT:R_Axial_DIN0207_L6.3mm_D2.5mm_P10.16mm_Horizontal" V 9780 4150 50  0001 C CNN
F 3 "~" H 9850 4150 50  0001 C CNN
	1    9850 4150
	0    -1   -1   0   
$EndComp
Wire Wire Line
	9700 4150 9350 4150
Wire Wire Line
	9350 4250 10000 4250
Wire Wire Line
	10000 4250 10000 4150
Text GLabel 9950 4350 0    50   Input ~ 0
UART
Wire Wire Line
	9950 4350 10000 4350
Wire Wire Line
	10000 4350 10000 4250
Connection ~ 10000 4250
Text GLabel 10100 2000 2    50   Input ~ 0
Y_DIAG
Text GLabel 10100 1900 2    50   Input ~ 0
Y_DIR
Text GLabel 10100 1600 2    50   Input ~ 0
Y_EN
Text GLabel 10100 1700 2    50   Input ~ 0
Y_STEP
Text GLabel 10100 1400 2    50   Input ~ 0
X_DIAG
Text GLabel 10100 1300 2    50   Input ~ 0
X_DIR
Text GLabel 10100 1000 2    50   Input ~ 0
X_EN
Text GLabel 10100 1100 2    50   Input ~ 0
X_STEP
Text GLabel 10100 2900 2    50   Input ~ 0
Z_DIAG
Text GLabel 10100 2800 2    50   Input ~ 0
Z_DIR
Text GLabel 10100 2500 2    50   Input ~ 0
Z_EN
Text GLabel 10100 2600 2    50   Input ~ 0
Z_STEP
Text GLabel 10100 3800 2    50   Input ~ 0
E_DIAG
Text GLabel 10100 3700 2    50   Input ~ 0
E_DIR
Text GLabel 10100 3400 2    50   Input ~ 0
E_EN
Text GLabel 10100 3500 2    50   Input ~ 0
E_STEP
$Comp
L Connector:Conn_01x02_Male J7
U 1 1
P 9150 4800
F 0 "J7" H 9258 4981 50  0000 C CNN
F 1 "POWER IN" H 9258 4890 50  0000 C CNN
F 2 "GhettoTMC:PhoenixContact_MC-G_02x5.08mm_Angled" H 9150 4800 50  0001 C CNN
F 3 "~" H 9150 4800 50  0001 C CNN
	1    9150 4800
	1    0    0    -1  
$EndComp
$Comp
L power:+24V #PWR0134
U 1 1
P 9550 4800
F 0 "#PWR0134" H 9550 4650 50  0001 C CNN
F 1 "+24V" V 9565 4928 50  0000 L CNN
F 2 "" H 9550 4800 50  0001 C CNN
F 3 "" H 9550 4800 50  0001 C CNN
	1    9550 4800
	1    0    0    -1  
$EndComp
Wire Wire Line
	9550 4800 9350 4800
$Comp
L power:GND #PWR0135
U 1 1
P 9450 4350
F 0 "#PWR0135" H 9450 4100 50  0001 C CNN
F 1 "GND" H 9455 4177 50  0000 C CNN
F 2 "" H 9450 4350 50  0001 C CNN
F 3 "" H 9450 4350 50  0001 C CNN
	1    9450 4350
	0    -1   -1   0   
$EndComp
Wire Wire Line
	9350 4900 9550 4900
$Comp
L power:GND #PWR0136
U 1 1
P 9550 4900
F 0 "#PWR0136" H 9550 4650 50  0001 C CNN
F 1 "GND" H 9555 4727 50  0000 C CNN
F 2 "" H 9550 4900 50  0001 C CNN
F 3 "" H 9550 4900 50  0001 C CNN
	1    9550 4900
	1    0    0    -1  
$EndComp
NoConn ~ 10100 1200
$Comp
L Connector:Conn_01x05_Male J9
U 1 1
P 9900 1800
F 0 "J9" H 10008 2181 50  0000 C CNN
F 1 "Board Y" H 10008 2090 50  0000 C CNN
F 2 "GhettoTMC:MOLEX_70553-0039" H 9900 1800 50  0001 C CNN
F 3 "~" H 9900 1800 50  0001 C CNN
	1    9900 1800
	1    0    0    -1  
$EndComp
NoConn ~ 10100 1800
$Comp
L Connector:Conn_01x05_Male J10
U 1 1
P 9900 2700
F 0 "J10" H 10008 3081 50  0000 C CNN
F 1 "Board Z" H 10008 2990 50  0000 C CNN
F 2 "GhettoTMC:MOLEX_70553-0039" H 9900 2700 50  0001 C CNN
F 3 "~" H 9900 2700 50  0001 C CNN
	1    9900 2700
	1    0    0    -1  
$EndComp
NoConn ~ 10100 2700
$Comp
L Connector:Conn_01x05_Male J11
U 1 1
P 9900 3600
F 0 "J11" H 10008 3981 50  0000 C CNN
F 1 "Board E" H 10008 3890 50  0000 C CNN
F 2 "GhettoTMC:MOLEX_70553-0039" H 9900 3600 50  0001 C CNN
F 3 "~" H 9900 3600 50  0001 C CNN
	1    9900 3600
	1    0    0    -1  
$EndComp
NoConn ~ 10100 3600
$Comp
L Connector:Conn_01x05_Male J8
U 1 1
P 9900 1200
F 0 "J8" H 10008 1581 50  0000 C CNN
F 1 "Board X" H 10008 1490 50  0000 C CNN
F 2 "GhettoTMC:MOLEX_70553-0039" H 9900 1200 50  0001 C CNN
F 3 "~" H 9900 1200 50  0001 C CNN
	1    9900 1200
	1    0    0    -1  
$EndComp
$EndSCHEMATC
